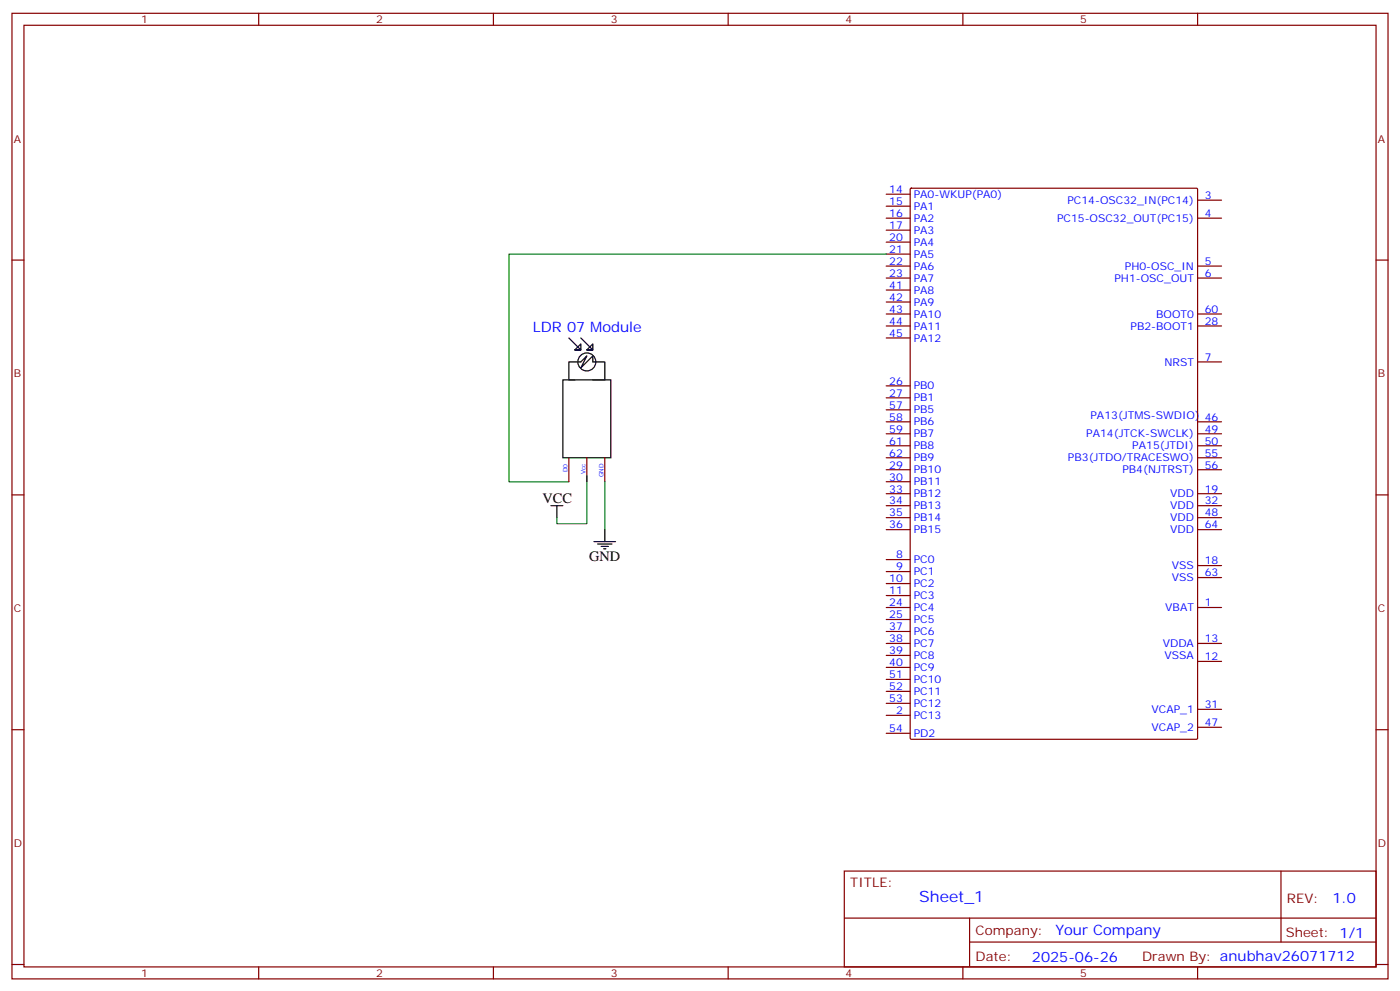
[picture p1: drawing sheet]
<svg xmlns="http://www.w3.org/2000/svg" width="412mm" height="292mm" viewBox="0 0 412 292" stroke-linecap="round" stroke-linejoin="round" font-family="sans-serif">
<g fill="none" stroke="#870000" stroke-width=".35">
<path d="M3.5 3.9h405.4v284.4h-405.4zM7.1 7.4h398.2v277.3h-398.2zM76.2 3.9v3.5M145.3 3.9v3.5M214.5 3.9v3.5M283.6 3.9v3.5M352.8 3.9v3.5M261.1 57.2h7M268.2 55.6l.3-.2h83.9l.3 .2 .1 161.7-.2 .4h-84.1l-.3-.2zM352.8 58.9h7M3.5 76.6h3.6M261.1 78.4h7"/>
<path d="M261.1 64.2h7M261.1 74.8h7M261.1 71.3h7M261.1 67.8h7M261.1 60.7h7M352.8 78.4h7M352.8 64.2h7M405.3 76.6h3.6M261.1 92.5h7M261.1 81.9h7M261.1 99.5h7M261.1 96h7"/>
<path d="M261.1 88.9h7M261.1 85.4h7M352.8 92.5h7M352.8 81.9h7M352.8 96h7M261.1 117.2h7M261.1 113.6h7M352.8 106.6h7M167.6 134.8v7.1M172.9 134.8v7.1M178.2 134.8v7.1M261.1 134.8h7"/>
<path d="M261.1 131.3h7M261.1 127.7h7M261.1 124.2h7M261.1 120.7h7M261.1 138.3h7M352.8 134.8h7M352.8 131.3h7M352.8 127.7h7M352.8 124.2h7M352.8 138.3h7M3.5 145.7h3.6M261.1 152.4h7"/>
<path d="M261.1 148.9h7M261.1 156h7M261.1 145.4h7M261.1 141.9h7M352.8 152.4h7M352.8 148.9h7M352.8 156h7M352.8 145.4h7M405.3 145.7h3.6M261.1 178.9h7M261.1 175.4h7M261.1 171.8h7"/>
<path d="M261.1 168.3h7M261.1 164.8h7M352.8 178.9h7M352.8 170.1h7M352.8 166.5h7M261.1 189.5h7M261.1 196.5h7M261.1 193h7M261.1 185.9h7M261.1 182.4h7M352.8 189.5h7M352.8 194.8h7"/>
<path d="M3.5 214.9h3.6M261.1 215.9h7M261.1 207.1h7M261.1 203.6h7M261.1 200.1h7M261.1 210.6h7M352.8 214.2h7M352.8 208.9h7M405.3 214.9h3.6M248.7 256.5h156.6v28.2h-156.6zM377.3 256.5v20.9M248.7 270.4h156.5"/>
<path d="M285.6 277.4h119.6M285.6 270.4v14.1M3.5 284h3.6M76.2 284.7v3.6M145.3 284.7v3.6M214.5 284.7v3.6M283.6 284.7v3.6M352.8 284.7v3.6M405.3 284h3.6"/>
</g>
<g fill="none" stroke="#000" stroke-width=".35">
<path d="M167.6 99.5l3.5 3.5h-1.8l1.8-1.7v1.7h-1.8M171.1 99.5l3.5 3.5h-1.7l1.7-1.7v1.7h-1.7M165.8 111.9h14.1v22.9h-14.1zM169.3 111.9h-1.7v-5.3h3.5l1.8-1.8-1.8 3.5 3.5-3.5v1.8h3.6v5.3h-3.6M162.3 148.9h3.5M164 148.9v3.5M175 159.5h6.3M178.2 156v3.5M176 160.2h4.3M177.1 160.9h2.1M177.8 161.6h.7"/>
<circle cx="172.9" cy="106.6" r="2.65"/>
</g>
<path d="M261.1 74.8h-111.2v67.1h17.7M172.9 140.1v14.1h-8.9v-1.8M178.2 141.9v14.1" fill="none" stroke="#008700" stroke-width=".35"/>
<text font-size="4.6" fill="#00f" x="270.8" y="265.5">Sheet_1</text>
<g font-size="4.2" fill="#00f">
<text x="157" y="97.8">LDR 07 Module</text>
<text x="392.5" y="265.8">1.0</text>
<text x="310.9" y="275.3">Your Company</text>
<text x="304" y="283.1">2025-06-26</text>
</g>
<g font-size="4.2">
<text x="159.8" y="148.2">VCC</text>
<text x="173.6" y="165.1">GND</text>
</g>
<g font-size="3.9" fill="#800">
<text x="250.5" y="261.1">TITLE:</text>
<text x="379.1" y="265.8">REV:</text>
<text x="287.4" y="275.3">Company:</text>
<text x="378.7" y="275.9">Sheet: 1/1</text>
<text x="287.4" y="283">Date:</text>
<text x="336.4" y="283.1">Drawn By: anubhav26071712</text>
</g>
<g font-size="3.2" fill="#800">
<text x="41.6" y="6.9">1</text>
<text x="110.8" y="6.9">2</text>
<text x="179.9" y="6.9">3</text>
<text x="249.1" y="6.9">4</text>
<text x="318.2" y="6.9">5</text>
<text x="4.1" y="42">A</text>
<text x="405.9" y="42">A</text>
<text x="4.1" y="111.2">B</text>
<text x="405.9" y="111.2">B</text>
<text x="4.1" y="180.3">C</text>
<text x="405.9" y="180.3">C</text>
<text x="4.1" y="249.4">D</text>
<text x="405.9" y="249.4">D</text>
<text x="41.6" y="287.7">1</text>
<text x="110.8" y="287.7">2</text>
<text x="179.9" y="287.7">3</text>
<text x="249.1" y="287.7">4</text>
<text x="318.2" y="287.7">5</text>
</g>
<g font-size="3.2" fill="#00f">
<text x="262" y="56.8">14</text>
<text x="269.2" y="58.2">PA0-WKUP(PA0)</text>
<text x="354.9" y="58.6">3</text>
<text x="262" y="63.9">16</text>
<text x="262" y="60.4">15</text>
<text x="269.2" y="65.3">PA2</text>
<text x="269.2" y="61.8">PA1</text>
<text x="311.4" y="65.3">PC15-OSC32_OUT(PC15)</text>
<text x="314.4" y="60">PC14-OSC32_IN(PC14)</text>
<text x="354.9" y="63.9">4</text>
<text x="262" y="70.9">20</text>
<text x="262" y="67.4">17</text>
<text x="269.2" y="68.8">PA3</text>
<text x="262" y="78">22</text>
<text x="262" y="74.5">21</text>
<text x="269.2" y="75.9">PA5</text>
<text x="269.2" y="72.4">PA4</text>
<text x="354.9" y="78">5</text>
<text x="262" y="81.5">23</text>
<text x="269.2" y="82.9">PA7</text>
<text x="269.2" y="79.4">PA6</text>
<text x="328.3" y="82.9">PH1-OSC_OUT</text>
<text x="331.4" y="79.4">PH0-OSC_IN</text>
<text x="354.9" y="81.5">6</text>
<text x="262" y="88.6">42</text>
<text x="262" y="85.1">41</text>
<text x="269.2" y="90">PA9</text>
<text x="269.2" y="86.5">PA8</text>
<text x="262" y="95.6">44</text>
<text x="262" y="92.1">43</text>
<text x="269.2" y="93.5">PA10</text>
<text x="340.6" y="93.5">BOOT0</text>
<text x="354.9" y="92.1">60</text>
<text x="354.9" y="95.6">28</text>
<text x="262" y="99.2">45</text>
<text x="269.2" y="100.6">PA12</text>
<text x="269.2" y="97">PA11</text>
<text x="333" y="97">PB2-BOOT1</text>
<text x="343" y="107.6">NRST</text>
<text x="354.9" y="106.2">7</text>
<text x="262" y="113.3">26</text>
<text x="262" y="116.8">27</text>
<text x="269.2" y="118.2">PB1</text>
<text x="269.2" y="114.7">PB0</text>
<text x="262" y="123.9">58</text>
<text x="262" y="120.3">57</text>
<text x="269.2" y="125.3">PB6</text>
<text x="269.2" y="121.7">PB5</text>
<text x="321.2" y="123.5">PA13(JTMS-SWDIO)</text>
<text x="354.9" y="123.9">46</text>
<text x="262" y="130.9">61</text>
<text x="262" y="127.4">59</text>
<text x="269.2" y="128.8">PB7</text>
<text x="320" y="128.8">PA14(JTCK-SWCLK)</text>
<text x="354.9" y="130.9">50</text>
<text x="354.9" y="127.4">49</text>
<text x="262" y="134.4">62</text>
<text x="262" y="138">29</text>
<text x="269.2" y="135.9">PB9</text>
<text x="269.2" y="132.3">PB8</text>
<text x="314.6" y="135.9">PB3(JTDO/TRACESWO)</text>
<text x="333.5" y="132.3">PA15(JTDI)</text>
<text x="354.9" y="134.4">55</text>
<text x="354.9" y="138">56</text>
<text x="262" y="141.5">30</text>
<text x="269.2" y="142.9">PB11</text>
<text x="269.2" y="139.4">PB10</text>
<text x="330.6" y="139.4">PB4(NJTRST)</text>
<text x="262" y="148.6">34</text>
<text x="262" y="145">33</text>
<text x="269.2" y="150">PB13</text>
<text x="269.2" y="146.4">PB12</text>
<text x="344.7" y="150">VDD</text>
<text x="344.7" y="146.4">VDD</text>
<text x="354.9" y="148.6">32</text>
<text x="354.9" y="145">19</text>
<text x="262" y="155.6">36</text>
<text x="262" y="152.1">35</text>
<text x="269.2" y="153.5">PB14</text>
<text x="344.7" y="153.5">VDD</text>
<text x="354.9" y="152.1">48</text>
<text x="354.9" y="155.6">64</text>
<text x="269.2" y="157">PB15</text>
<text x="344.7" y="157">VDD</text>
<text x="264" y="168">9</text>
<text x="264" y="164.4">8</text>
<text x="269.2" y="165.8">PC0</text>
<text x="345.2" y="167.6">VSS</text>
<text x="354.9" y="166.2">18</text>
<text x="262" y="171.5">10</text>
<text x="269.2" y="172.9">PC2</text>
<text x="269.2" y="169.4">PC1</text>
<text x="345.2" y="171.1">VSS</text>
<text x="354.9" y="169.7">63</text>
<text x="262" y="178.5">24</text>
<text x="262" y="175">11</text>
<text x="269.2" y="180">PC4</text>
<text x="269.2" y="176.4">PC3</text>
<text x="343.3" y="180">VBAT</text>
<text x="354.9" y="178.5">1</text>
<text x="262" y="185.6">37</text>
<text x="262" y="182.1">25</text>
<text x="269.2" y="183.5">PC5</text>
<text x="262" y="189.1">38</text>
<text x="269.2" y="190.5">PC7</text>
<text x="269.2" y="187">PC6</text>
<text x="342.5" y="190.5">VDDA</text>
<text x="354.9" y="189.1">13</text>
<text x="262" y="196.2">40</text>
<text x="262" y="192.7">39</text>
<text x="269.2" y="197.6">PC9</text>
<text x="269.2" y="194.1">PC8</text>
<text x="343" y="194.1">VSSA</text>
<text x="354.9" y="194.4">12</text>
<text x="262" y="203.2">52</text>
<text x="262" y="199.7">51</text>
<text x="269.2" y="201.1">PC10</text>
<text x="262" y="206.8">53</text>
<text x="269.2" y="208.2">PC12</text>
<text x="269.2" y="204.6">PC11</text>
<text x="339.2" y="209.9">VCAP_1</text>
<text x="354.9" y="208.5">31</text>
<text x="262" y="215.6">54</text>
<text x="264" y="210.3">2</text>
<text x="269.2" y="211.7">PC13</text>
<text x="339.2" y="215.2">VCAP_2</text>
<text x="354.9" y="213.8">47</text>
<text x="269.2" y="217">PD2</text>
</g>
<g font-size="1.8" fill="#00f">
<text x="167.2" y="139" transform="rotate(-90 167.2 139)">D0</text>
<text x="172.5" y="139.6" transform="rotate(-90 172.5 139.6)">Vcc</text>
<text x="177.8" y="140.6" transform="rotate(-90 177.8 140.6)">GND</text>
</g>
</svg>
